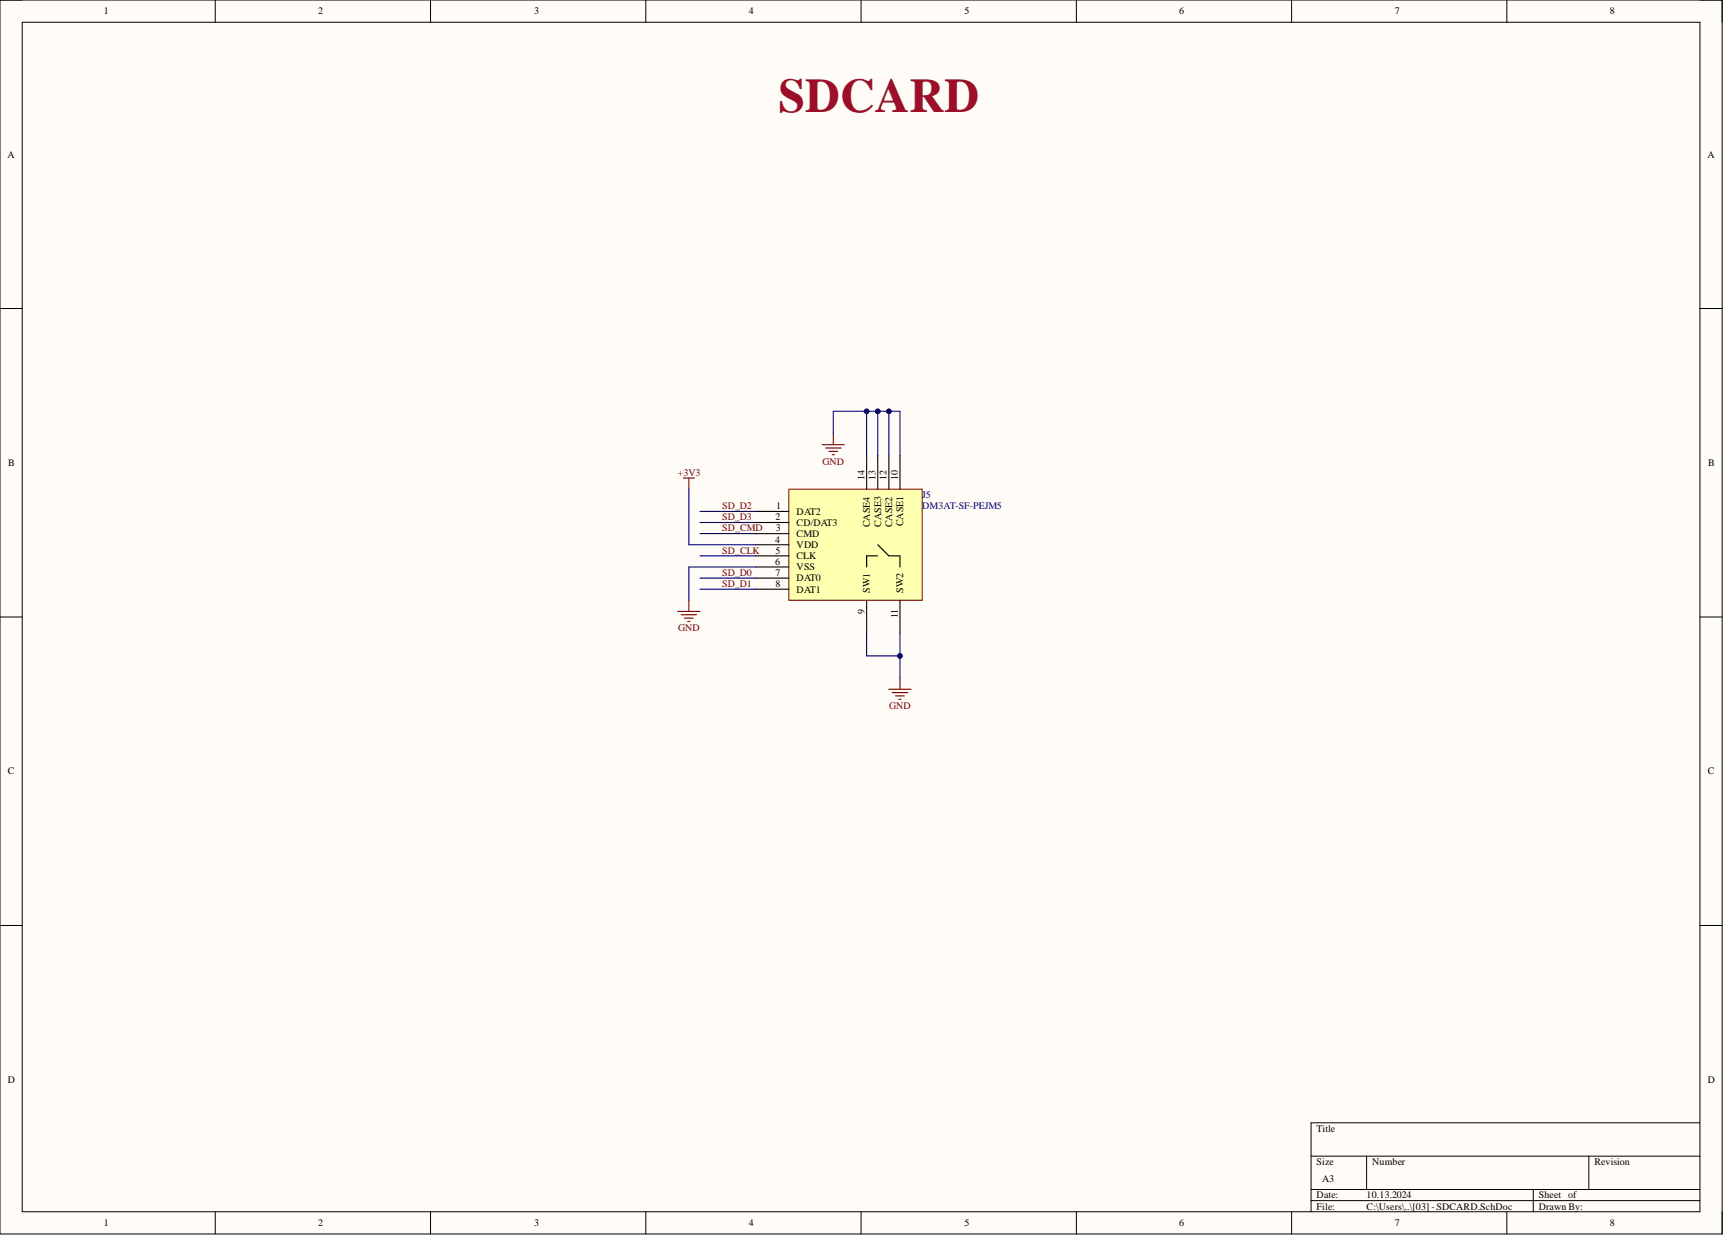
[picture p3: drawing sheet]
<svg xmlns="http://www.w3.org/2000/svg" width="393mm" height="282mm" viewBox="0 0 393 282" stroke-linecap="round" stroke-linejoin="round" font-family="sans-serif">
<path d="M0 0h393.2v281.6h-393.2z" fill-rule="evenodd" fill="#fffcf8"/>
<path d="M0 0h393.2v281.6h-393.2z" fill="none" stroke="#000" stroke-width=".23"/>
<path d="M5.1 5.1h383v271.5h-383z" fill-rule="evenodd" fill="#fffcf8"/>
<g fill="none" stroke="#000" stroke-width=".23">
<path d="M0 0h5.1M5.1 5.1h383v271.5h-383zM49.1 0v5.1M98.3 0v5.1M147.4 0v5.1M196.6 0v5.1M245.7 0v5.1M294.9 0v5.1M344 0v5.1M388.1 0h5.1v5.1M0 70.4h5.1M388.1 70.4h5.1"/>
<path d="M0 140.8h5.1M388.1 140.8h5.1M0 211.2h5.1M388.1 211.2h5.1M388.1 256.3h-88.8v20.3M49.1 276.6v5M98.3 276.6v5M147.4 276.6v5M196.6 276.6v5M245.7 276.6v5M294.9 276.6v5M299.3 263.9h88.8"/>
<path d="M299.3 271.5h88.8M299.3 274h88.8M312 263.9v7.6M344 276.6v5M350 271.5v5.1M362.7 263.9v7.6M393.2 276.6v5"/>
</g>
<path d="M180.1 111.6h30.4v25.4h-30.4z" fill-rule="evenodd" fill="#ffffb0"/>
<path d="M180.1 111.6h30.4v25.4h-30.4z" fill="none" stroke="#800000" stroke-width=".23"/>
<g fill="none" stroke="#000" stroke-width=".25">
<path d="M172.5 116.7h7.6M172.5 119.3h7.6M197.8 104v7.6M200.4 104v7.6M202.9 104v7.6M205.5 104v7.6M172.5 121.8h7.6M172.5 124.3h7.6M172.5 126.9h7.6M172.5 129.4h7.6M172.5 131.9h7.6M172.5 134.5h7.6"/>
<path d="M197.8 137v7.6M200.4 126.9h-2.6v2.5M200.4 124.3l2.5 2.6h2.6v2.5M205.5 137v7.6"/>
</g>
<path d="M190.2 99v2.5M156 109.1h2.5M157.3 109.1v2.5M187.7 101.5h5.1M188.5 102.3h3.5M189.2 103h2.1M190 103.8h.5M154.7 139.6h5.1M157.3 137v2.6M155.5 140.3h3.5M156.2 141.1h2.1M157 141.8h.5" fill="none" stroke="#800000" stroke-width=".25"/>
<path d="M190.2 99v-5.1h15.3v10.1" fill="none" stroke="#000080" stroke-width=".25"/>
<circle cx="202.9" cy="93.9" r=".51" fill="#000080"/>
<circle cx="202.9" cy="93.9" r=".51" fill="none" stroke="#000080" stroke-width=".23"/>
<circle cx="200.4" cy="93.9" r=".51" fill="#000080"/>
<circle cx="200.4" cy="93.9" r=".51" fill="none" stroke="#000080" stroke-width=".23"/>
<circle cx="197.8" cy="93.9" r=".51" fill="#000080"/>
<circle cx="197.8" cy="93.9" r=".51" fill="none" stroke="#000080" stroke-width=".23"/>
<path d="M202.9 93.9v10.1" fill="none" stroke="#000080" stroke-width=".25"/>
<circle cx="202.9" cy="93.9" r=".51" fill="#000080"/>
<circle cx="202.9" cy="93.9" r=".51" fill="none" stroke="#000080" stroke-width=".23"/>
<path d="M200.4 93.9v10.1" fill="none" stroke="#000080" stroke-width=".25"/>
<circle cx="200.4" cy="93.9" r=".51" fill="#000080"/>
<circle cx="200.4" cy="93.9" r=".51" fill="none" stroke="#000080" stroke-width=".23"/>
<path d="M197.8 93.9v10.1" fill="none" stroke="#000080" stroke-width=".25"/>
<circle cx="197.8" cy="93.9" r=".51" fill="#000080"/>
<circle cx="197.8" cy="93.9" r=".51" fill="none" stroke="#000080" stroke-width=".23"/>
<path d="M157.3 111.6v12.7h15.2M159.8 116.7h12.7M159.8 119.3h12.7M159.8 121.8h12.7M159.8 126.9h12.7M159.8 131.9h12.7M159.8 134.5h12.7M172.5 129.4h-15.2v7.6M205.5 144.6v10.2" fill="none" stroke="#000080" stroke-width=".25"/>
<path d="M202.9 157.3h5.1M203.7 158.1h3.5M204.4 158.8h2.1M205.2 159.6h.5M205.5 154.8v2.5" fill="none" stroke="#800000" stroke-width=".25"/>
<circle cx="205.5" cy="149.7" r=".51" fill="#000080"/>
<circle cx="205.5" cy="149.7" r=".51" fill="none" stroke="#000080" stroke-width=".23"/>
<path d="M197.8 144.6v5.1h7.7" fill="none" stroke="#000080" stroke-width=".25"/>
<circle cx="205.5" cy="149.7" r=".51" fill="#000080"/>
<circle cx="205.5" cy="149.7" r=".51" fill="none" stroke="#000080" stroke-width=".23"/>
<text font-size="11" fill="#9e0e29" x="177.7" y="25.5">SDCARD</text>
<g font-size="2.3">
<text x="23.7" y="3.3">1</text>
<text x="72.6" y="3.3">2</text>
<text x="121.9" y="3.3">3</text>
<text x="171" y="3.3">4</text>
<text x="220.2" y="3.3">5</text>
<text x="269.2" y="3.3">6</text>
<text x="318.4" y="3.3">7</text>
<text x="367.5" y="3.3">8</text>
<text x="1.7" y="35.9">A</text>
<text x="389.8" y="35.9">A</text>
<text x="1.9" y="106.4">B</text>
<text x="389.9" y="106.4">B</text>
<text x="197.3" y="109.6" transform="rotate(-90 197.3 109.6)">14</text>
<text x="199.9" y="109.6" transform="rotate(-90 199.9 109.6)">13</text>
<text x="202.4" y="109.6" transform="rotate(-90 202.4 109.6)">12</text>
<text x="204.9" y="109.6" transform="rotate(-90 204.9 109.6)">10</text>
<text x="177" y="118.7">2</text>
<text x="177.2" y="116.2">1</text>
<text x="181.9" y="117.5">DAT2</text>
<text x="177" y="123.8">4</text>
<text x="177.1" y="121.3">3</text>
<text x="181.9" y="120">CD/DAT3</text>
<text x="181.9" y="122.6">CMD</text>
<text x="181.9" y="125.1">VDD</text>
<text x="198.6" y="120.4" transform="rotate(-90 198.6 120.4)">CASE4</text>
<text x="201.1" y="120.3" transform="rotate(-90 201.1 120.3)">CASE3</text>
<text x="203.7" y="120.4" transform="rotate(-90 203.7 120.4)">CASE2</text>
<text x="206.2" y="120.1" transform="rotate(-90 206.2 120.1)">CASE1</text>
<text x="177" y="128.9">6</text>
<text x="177" y="126.4">5</text>
<text x="177" y="131.4">7</text>
<text x="181.9" y="127.6">CLK</text>
<text x="181.9" y="130.2">VSS</text>
<text x="177" y="134">8</text>
<text x="181.9" y="132.7">DAT0</text>
<text x="181.9" y="135.2">DAT1</text>
<text x="198.6" y="135.2" transform="rotate(-90 198.6 135.2)">SW1</text>
<text x="206.2" y="135.2" transform="rotate(-90 206.2 135.2)">SW2</text>
<text x="197.3" y="140.1" transform="rotate(-90 197.3 140.1)">9</text>
<text x="204.9" y="141.1" transform="rotate(-90 204.9 141.1)">11</text>
<text x="1.8" y="176.8">C</text>
<text x="389.9" y="176.8">C</text>
<text x="1.8" y="247.2">D</text>
<text x="389.9" y="247.2">D</text>
<text x="300.6" y="258.3">Title</text>
<text x="300.6" y="265.9">Size</text>
<text x="301.8" y="269.7">A3</text>
<text x="313.3" y="265.9">Number</text>
<text x="364" y="265.9">Revision</text>
<text x="300.6" y="273.5">Date:</text>
<text x="312" y="273.5">10.13.2024</text>
<text x="351.3" y="273.5">Sheet of</text>
<text x="23.7" y="279.9">1</text>
<text x="72.6" y="279.9">2</text>
<text x="121.9" y="279.9">3</text>
<text x="171" y="279.9">4</text>
<text x="220.2" y="279.9">5</text>
<text x="269.2" y="279.9">6</text>
<text x="300.6" y="276.1">File:</text>
<text x="312" y="276.1">C:\Users\..\[03] - SDCARD.SchDoc</text>
<text x="318.4" y="279.9">7</text>
<text x="351.3" y="276.1">Drawn By:</text>
<text x="367.5" y="279.9">8</text>
</g>
<g font-size="2.3" fill="#800000">
<text x="187.8" y="106.1">GND</text>
<text x="154.7" y="108.6">+3V3</text>
<text x="164.9" y="116.2">SD_D2</text>
<text x="164.9" y="118.7">SD_D3</text>
<text x="164.9" y="121.3">SD_CMD</text>
<text x="164.9" y="126.4">SD_CLK</text>
<text x="164.9" y="131.4">SD_D0</text>
<text x="164.9" y="134">SD_D1</text>
<text x="154.8" y="144.1">GND</text>
<text x="203" y="161.9">GND</text>
</g>
<g font-size="2.3" fill="#000080">
<text x="210.5" y="113.7">J5</text>
<text x="210.5" y="116.2">DM3AT-SF-PEJM5</text>
</g>
</svg>
